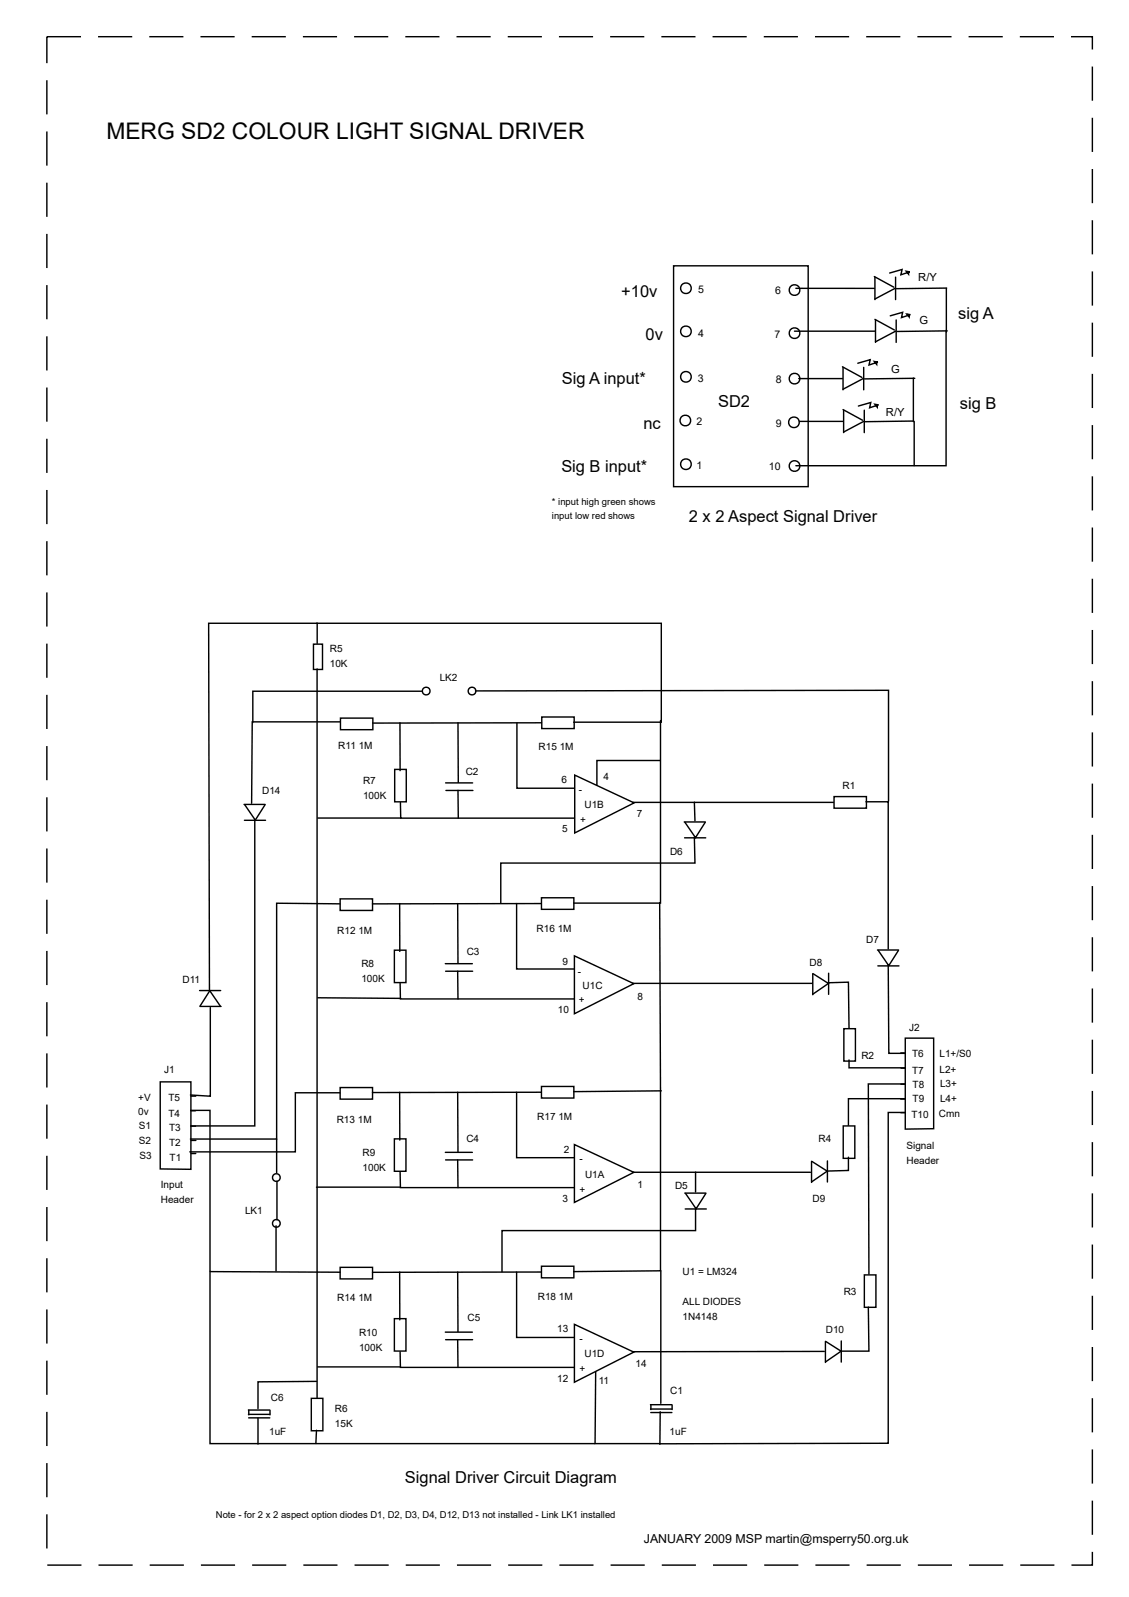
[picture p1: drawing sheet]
<svg xmlns="http://www.w3.org/2000/svg" width="210mm" height="297mm" viewBox="0 0 210 297" stroke-linecap="round" stroke-linejoin="round" font-family="sans-serif">
<g fill="none" stroke="#000" stroke-width=".26">
<path d="M125.3 49.4h25v41.1h-25zM148 53.6h14.6M162.6 51.4l3.7 2M162.7 51.5v4.2M162.7 59.4l3.7 2M162.8 59.5v4.2M166.5 53.6l-3.8 2M166.6 51.5v4.2M166.7 59.5v4.2M169 50.6v.4l-.4-.6 .6 .2-1.6 .5 .2-1-2.3 .7M169.1 58.5v.5l-.4-.6 .6 .1-1.6 .6 .2-1-2.3 .6M176 53.6v8.2"/>
<path d="M176.1 53.6l-9.4 .1M148.6 70.4h8.1M148.7 78.4h8.1M156.7 68.2l3.6 2M156.8 68.3v4.2M156.8 76.2l3.6 1.9M156.9 76.3v4.2M160.5 70.4l-3.7 2M160.7 68.3v4.2M160.7 78.4l-3.8 1.9M160.8 76.3v4.2M162.7 61.6h-14.9"/>
<path d="M163.1 67.3v.5l-.5-.6 .7 .1-1.7 .6 .3-1-2.3 .7M163.2 75.3v.4l-.5-.5 .7 .1-1.6 .5 .2-.9-2.3 .6M166.6 61.6l-3.8 2M169.8 78.3l-8.9 .1M169.9 70.3v8.1M170 78.4v8.2M170.2 70.4l-9.4 .1M176 61.5v25.1h-28M176.2 61.5l-9.3 .1M58.3 119.8h1.7v4.7h-1.7zM58.8 115.9h64.2v18.4h-16.3M59 119.7v-3.8h-20.2l.2 68.2"/>
<path d="M59 124.4v135.6M63.2 134.2h-16.3l-.1 15.2M63.3 133.5h6.1v2.2h-6.1zM74.4 134.4v8.9M78.5 128.6h-31.5v5.8M85.2 134.4v11.1M88.4 128.5l76.9-.1v20.6M96.1 134.4v12.2h10.7M100.7 134.4l-31.4 .1M100.8 133.3h6v2.2h-6zM122.9 134v34h-16.2M45.4 149.6h3.9"/>
<path d="M45.5 152.6h3.9M45.5 149.6l2 2.9 1.8-2.8M47.4 152.4v57h-11.9M59.1 152.1h15.4M73.4 143.1h2.2v6h-2.2zM74.5 149.2v3h32.3M82.9 145.6h5M82.9 147h5.1M85.2 147v5.2M106.9 144.1l11.1 5.2-11.1 5.6zM117.8 149.2h37.2M122.8 141.4h-11.8v4.6"/>
<path d="M127.3 152.9h3.9M127.3 155.8h4M127.4 152.9l2 2.9 1.8-2.8M129.2 155.7l.1 4.8h-36.2v7.4M129.2 149.2l.1 3.5M155.1 148.1h6.1v2.2h-6.1zM161.1 149.1h4.1v27.4M63.2 168.1l-11.7-.1v43.8h-16.1M63.3 167.2h6v2.1h-6zM73.4 176.7h2.1v6h-2.1zM74.3 168l.1 8.9M82.8 179.2h5.1"/>
<path d="M85.1 168l.1 11.1M96.1 168v12.2h10.7M100.7 168l-31.4 .1M100.7 167h6v2.1h-6zM106.8 177.8l11.1 5.1-11.1 5.6zM122.7 167.9l.2 35M163.2 176.7h3.9M163.3 179.6h3.9M163.3 176.7l2 2.9 1.8-2.8M165.2 179.4l.1 16.5h3.1M37.1 184.2h3.9M37.2 187.2h3.9"/>
<path d="M37.2 187.1l1.8-2.8 2 2.8M39.1 187.4v16.5l-3.7-.3M59.1 185.6l15.4 .1M74.4 182.9l.1 2.9h32.3M82.9 180.6h5M85.1 180.6l.1 5.2M117.7 182.9h33.4M151.2 181.1v3.9M151.3 181.1l2.8 1.8-2.9 2M154 182.8l3.8-.1 .1 8.5M154.1 181v3.9M157 191.3h2.1v6h-2.1z"/>
<path d="M157.9 197.1v1.5h10.5M167.6 195.8h.8M167.6 198.7h.8M168.4 193.1h5.3v16.8l-5.3 .1zM29.8 201.2h5.7v16.3l-5.7-.1zM35.5 206.5h3.6v29.8M35.5 206.6h.9M35.5 209.4h.9M35.5 203.9h.9M35.5 214.5h.9M35.6 212.1h.8M51.5 211.8v6.3"/>
<path d="M51.5 219.7v7.1M63.2 203.2h-8.3v11h-19.6M63.3 202.3h6v2.1h-6zM73.4 211.8h2.1v6h-2.1zM74.3 203.1l.1 8.9M74.4 218l.1 2.9h32.3M82.8 214.3h5.1M82.9 215.7h5M85.1 215.7l.1 5.2M85.1 203.1l.1 11.1M96.1 203.1v12.2h10.7M100.7 203.1l-31.4 .1"/>
<path d="M100.7 202.1h6v2.1h-6zM106.8 212.9l11.1 5.1-11.1 5.6zM117.7 218h33M122.9 202.8v33.5l-16.2 .2M123 202.9l-16.3 .1M129.4 218v3.7M151 216v3.9M151 216l2.9 1.8-2.9 2M153.9 215.9v3.9M156.8 209.4h2.2v6h-2.2zM157.8 215.2v2.5l-3.9 .1M167.5 204.4h.8"/>
<path d="M167.6 206.9h.8M167.6 201.6h.8M168.4 204.3h-10.6v5M168.4 201.6h-6.9l.1 35.3M168.4 206.9h-3.2v61.5l-42.5 .1M39.1 236.4v32.1h83.6M39.1 236.5l24.1 .1M51.3 228v8.4M58.9 220.8h15.6M63.3 235.7h6v2.1h-6zM74.3 236.6l.1 8.9M85.1 236.6l.1 11"/>
<path d="M96.1 236.6v12.1h10.7M100.7 236.6h-31.4M100.7 235.5h6v2.1h-6zM122.9 236.3v24.7M127.4 221.9h3.9M127.5 224.8h3.9M127.5 221.9l2 2.9 1.8-2.8M129.4 224.7v4.2h-36v7.6M160.8 237.1h2.1v6h-2.1zM58.9 256.9l-10.9 .1v4.9M59.1 254.2h15.4M73.4 245.2h2.1v6.1h-2.1z"/>
<path d="M74.4 251.4l.1 2.9h32.3M82.8 247.7h5.1M82.9 249.1h5M85.1 249.1l.1 5.2M106.8 246.3l11.1 5.2-11.1 5.6zM110.8 255.1l-.1 13.3M153.3 251.3l-35.6 .1M153.5 249.5v3.9M153.6 249.5l2.8 1.8-2.8 2M156.5 249.4v3.9M161.5 243.1l.1 8.2h-5.2M46.2 262.2h3.9"/>
<path d="M46.2 263h3.9M46.3 263.7h3.9M46.3 262.3v.8M48 263.7v4.9M50.2 262.3v.8M57.9 260.1h2.2v6h-2.2zM58.9 266l-.1 2.5M121 261.2h3.9M121 262h3.9M121 262.7h4M121.1 261.3v.8M122.8 262.6l-.1 6"/>
<path d="M125 261.3v.8"/>
<circle cx="127.6" cy="53.6" r=".99"/>
<circle cx="147.8" cy="53.9" r=".99"/>
<circle cx="127.5" cy="78.2" r=".99"/>
<circle cx="127.6" cy="61.6" r=".99"/>
<circle cx="127.6" cy="70.1" r=".99"/>
<circle cx="147.7" cy="78.5" r=".99"/>
<circle cx="147.8" cy="70.4" r=".99"/>
<circle cx="147.8" cy="62" r=".99"/>
<circle cx="127.6" cy="86.3" r=".99"/>
<circle cx="147.8" cy="86.7" r=".99"/>
<circle cx="79.3" cy="128.5" r=".71"/>
<circle cx="87.8" cy="128.5" r=".71"/>
<circle cx="51.4" cy="219" r=".71"/>
<circle cx="51.4" cy="227.5" r=".71"/>
</g>
<path d="M8.7 6.8h194.5v284.3h-194.5z" fill="none" stroke="#000" stroke-width=".26" stroke-dasharray="6.3 3.2" stroke-linecap="butt"/>
<text font-size="4.3" x="19.8" y="25.9">MERG SD2 COLOUR LIGHT SIGNAL DRIVER</text>
<g font-size="3.1">
<text x="115.6" y="55.3">+10v</text>
<text x="178.2" y="59.3">sig A</text>
<text x="120.1" y="63.2">0v</text>
<text x="104.5" y="71.4">Sig A input*</text>
<text x="133.6" y="75.7">SD2</text>
<text x="178.6" y="76.1">sig B</text>
<text x="119.7" y="79.8">nc</text>
<text x="104.4" y="87.7">Sig B input*</text>
<text x="128.2" y="97">2 x 2 Aspect Signal Driver</text>
<text x="75.3" y="275.9">Signal Driver Circuit Diagram</text>
</g>
<text font-size="2.3" x="119.8" y="286.9">JANUARY 2009 MSP martin@msperry50.org.uk</text>
<g font-size="2.1">
<text x="170.8" y="52.3">R/Y</text>
<text x="171" y="60.2">G</text>
<text x="165.7" y="69.4">G</text>
<text x="164.8" y="77.4">R/Y</text>
</g>
<g font-size="2">
<text x="129.9" y="54.5">5</text>
<text x="144.2" y="54.7">6</text>
<text x="129.9" y="62.6">4</text>
<text x="144.1" y="62.8">7</text>
<text x="129.8" y="71">3</text>
<text x="144.3" y="71.2">8</text>
<text x="129.6" y="79.1">2</text>
<text x="144.3" y="79.4">9</text>
<text x="129.6" y="87.2">1</text>
<text x="143" y="87.4">10</text>
</g>
<g font-size="1.9">
<text x="61.4" y="121.2">R5</text>
<text x="61.4" y="124">10K</text>
<text x="81.8" y="126.7">LK2</text>
<text x="62.9" y="139.2">R11 1M</text>
<text x="100.2" y="139.4">R15 1M</text>
<text x="48.8" y="147.6">D14</text>
<text x="67.5" y="145.7">R7</text>
<text x="67.5" y="148.5">100K</text>
<text x="86.6" y="144.1">C2</text>
<text x="104.4" y="145.6">6</text>
<text x="107.7" y="147.5">-</text>
<text x="112.3" y="145.1">4</text>
<text x="156.7" y="146.7">R1</text>
<text x="104.5" y="154.8">5</text>
<text x="107.9" y="153.1">+</text>
<text x="108.7" y="150.3">U1B</text>
<text x="118.4" y="152">7</text>
<text x="124.6" y="159.1">D6</text>
<text x="62.7" y="173.7">R12 1M</text>
<text x="99.8" y="173.3">R16 1M</text>
<text x="67.2" y="179.8">R8</text>
<text x="86.8" y="177.6">C3</text>
<text x="104.6" y="179.4">9</text>
<text x="150.6" y="179.6">D8</text>
<text x="161.1" y="175.4">D7</text>
<text x="34" y="182.8">D11</text>
<text x="67.2" y="182.6">100K</text>
<text x="107.5" y="181.2">-</text>
<text x="108.4" y="184">U1C</text>
<text x="118.6" y="185.9">8</text>
<text x="103.8" y="188.4">10</text>
<text x="107.7" y="186.6">+</text>
<text x="169.1" y="191.7">J2</text>
<text x="160.2" y="196.9">R2</text>
<text x="169.6" y="196.7">T6</text>
<text x="174.7" y="196.6">L1+/S0</text>
<text x="30.6" y="199.6">J1</text>
<text x="169.6" y="199.7">T7</text>
<text x="169.8" y="202.3">T8</text>
<text x="174.7" y="199.6">L2+</text>
<text x="174.9" y="202.2">L3+</text>
<text x="25.7" y="204.7">+V</text>
<text x="25.7" y="207.4">0v</text>
<text x="31.3" y="204.7">T5</text>
<text x="31.3" y="207.8">T4</text>
<text x="62.6" y="208.8">R13 1M</text>
<text x="99.9" y="208.3">R17 1M</text>
<text x="169.5" y="207.9">T10</text>
<text x="169.8" y="205">T9</text>
<text x="174.6" y="207.8">Cmn</text>
<text x="174.9" y="204.9">L4+</text>
<text x="25.8" y="210">S1</text>
<text x="25.8" y="212.7">S2</text>
<text x="25.9" y="215.5">S3</text>
<text x="31.4" y="210.3">T3</text>
<text x="31.4" y="213">T2</text>
<text x="31.5" y="215.8">T1</text>
<text x="67.4" y="215">R9</text>
<text x="86.7" y="212.3">C4</text>
<text x="104.9" y="214.5">2</text>
<text x="152.2" y="212.4">R4</text>
<text x="168.6" y="213.6">Signal</text>
<text x="29.9" y="220.9">Input</text>
<text x="67.4" y="217.8">100K</text>
<text x="107.8" y="216">-</text>
<text x="107.8" y="221.9">+</text>
<text x="108.8" y="219.2">U1A</text>
<text x="118.6" y="221">1</text>
<text x="125.6" y="221">D5</text>
<text x="168.6" y="216.4">Header</text>
<text x="29.9" y="223.7">Header</text>
<text x="45.6" y="225.7">LK1</text>
<text x="104.6" y="223.6">3</text>
<text x="151.1" y="223.5">D9</text>
<text x="127" y="237.1">U1 = LM324</text>
<text x="62.7" y="241.9">R14 1M</text>
<text x="87" y="245.7">C5</text>
<text x="100" y="241.7">R18 1M</text>
<text x="127" y="242.7">ALL DIODES</text>
<text x="127" y="245.5">1N4148</text>
<text x="156.9" y="240.8">R3</text>
<text x="66.8" y="248.5">R10</text>
<text x="66.8" y="251.3">100K</text>
<text x="103.6" y="247.7">13</text>
<text x="107.8" y="249.5">-</text>
<text x="153.6" y="247.9">D10</text>
<text x="103.6" y="257">12</text>
<text x="107.8" y="255.1">+</text>
<text x="108.7" y="252.3">U1D</text>
<text x="111.4" y="257.5">11</text>
<text x="118.2" y="254.3">14</text>
<text x="50.4" y="260.5">C6</text>
<text x="62.3" y="262.6">R6</text>
<text x="124.7" y="259.3">C1</text>
<text x="50.1" y="266.8">1uF</text>
<text x="62.3" y="265.4">15K</text>
<text x="124.5" y="266.9">1uF</text>
</g>
<g font-size="1.8">
<text x="102.7" y="93.9">* input high green shows</text>
<text x="102.7" y="96.6">input low red shows</text>
<text x="40.1" y="282.4">Note - for 2 x 2 aspect option diodes D1, D2, D3, D4, D12, D13 not installed - Link LK1 installed</text>
</g>
</svg>
